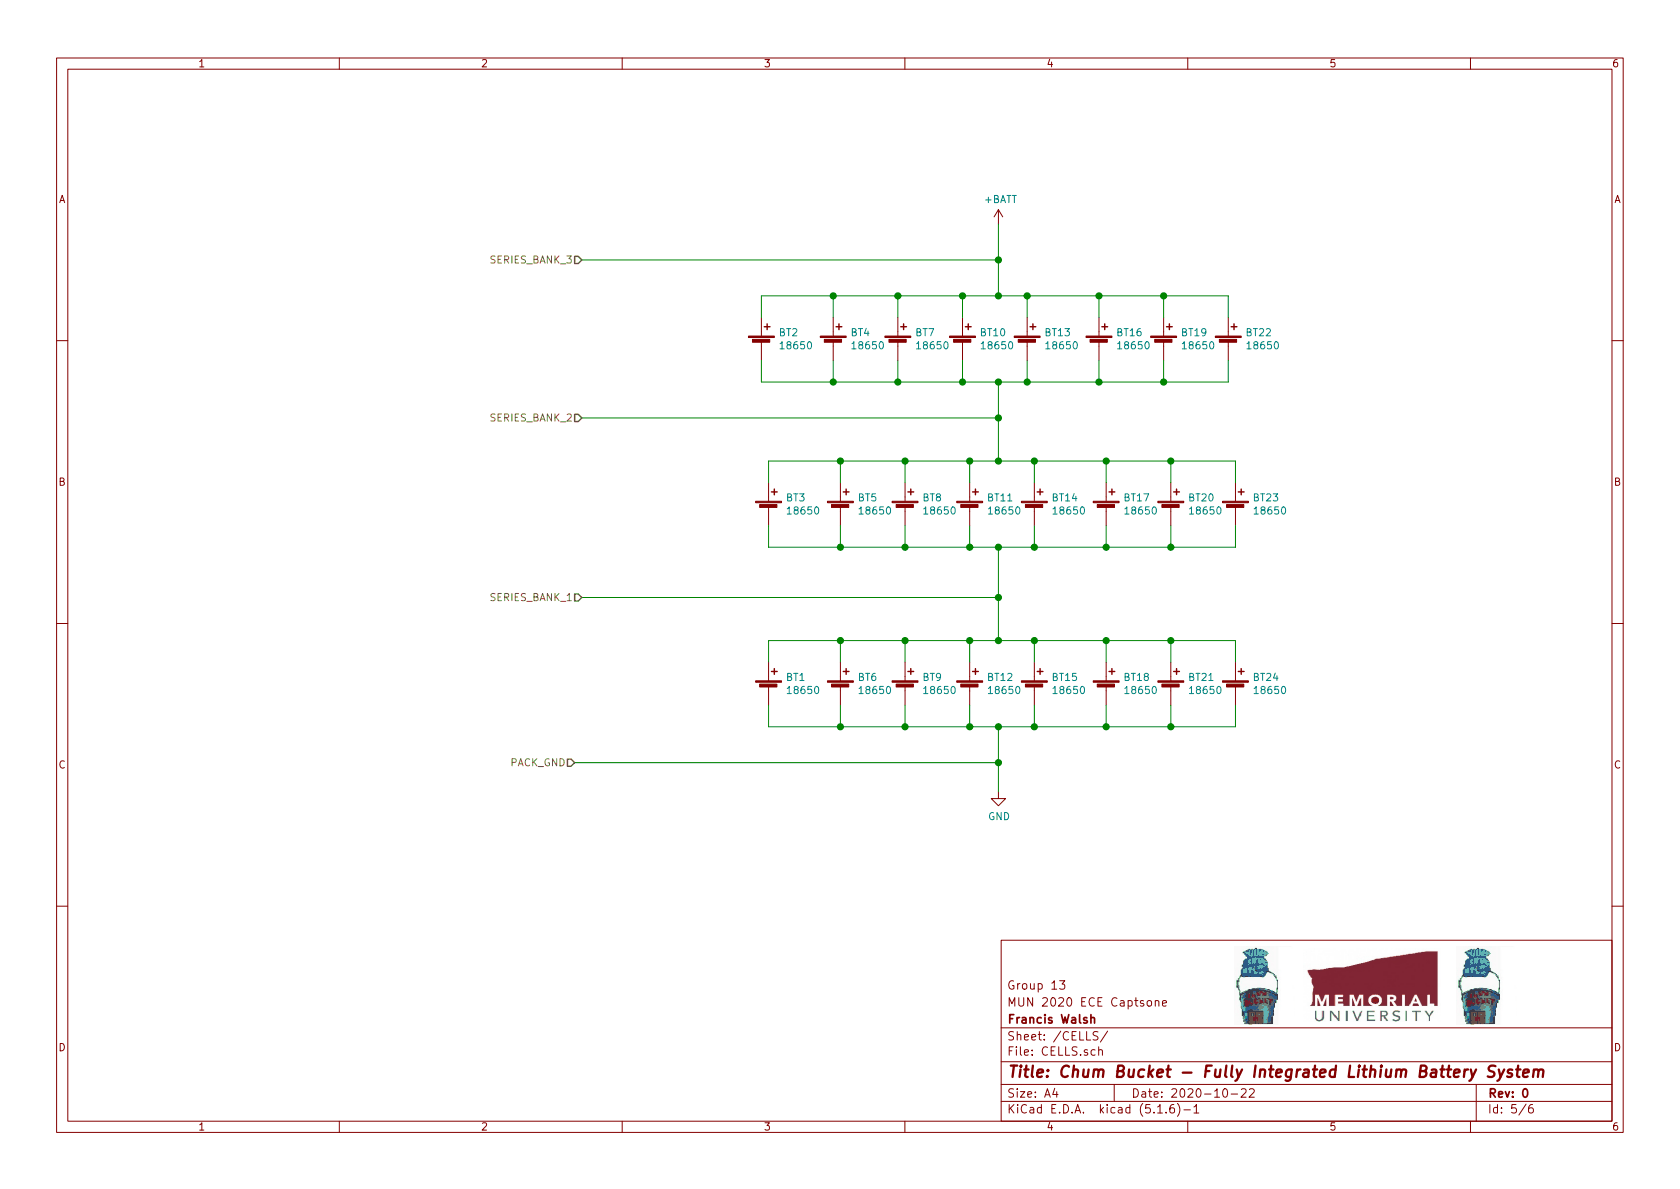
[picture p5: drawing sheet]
(kicad_sch (version 20201015) (generator eeschema)

 (page 1 6)

 (paper "A4")

 (title_block
  (title "Chum Bucket - Fully Integrated Lithium Battery System")
  (date "2020-10-22")
  (rev "0")
  (company "Francis Walsh")
  (comment 1 "MUN 2020 ECE Captsone")
  (comment 2 "Group 13"))

 (lib_symbols
  (symbol "Device:Battery_Cell" (pin_numbers hide) (pin_names (offset 0) hide) (in_bom yes) (on_board yes)
   (property "Reference" "BT" (id 0) (at 2.54 2.54 0) (effects (font (size 1.27 1.27)) (justify left)))
   (property "Value" "Battery_Cell" (id 1) (at 2.54 0 0) (effects (font (size 1.27 1.27)) (justify left)))
   (property "Footprint" "" (id 2) (at 0 1.524 90) (effects (font (size 1.27 1.27)) hide))
   (property "Datasheet" "~" (id 3) (at 0 1.524 90) (effects (font (size 1.27 1.27)) hide))
   (symbol "Battery_Cell_0_1"
    (rectangle (start -2.286 1.778) (end 2.286 1.524) (stroke (width 0)) (fill (type outline)))
    (rectangle (start -1.5748 1.1938) (end 1.4732 0.6858) (stroke (width 0)) (fill (type outline)))
    (polyline (pts (xy 0 0.762) (xy 0 0)) (stroke (width 0)) (fill (type none)))
    (polyline (pts (xy 0 1.778) (xy 0 2.54)) (stroke (width 0)) (fill (type none)))
    (polyline (pts (xy 0.508 3.429) (xy 1.524 3.429)) (stroke (width 0.254)) (fill (type none)))
    (polyline (pts (xy 1.016 3.937) (xy 1.016 2.921)) (stroke (width 0.254)) (fill (type none))))
   (symbol "Battery_Cell_1_1"
    (pin passive line (at 0 5.08 270) (length 2.54) (name "+" (effects (font (size 1.27 1.27)))) (number "1" (effects (font (size 1.27 1.27)))))
    (pin passive line (at 0 -2.54 90) (length 2.54) (name "-" (effects (font (size 1.27 1.27)))) (number "2" (effects (font (size 1.27 1.27)))))))
  (symbol "power:+BATT" (power) (pin_names (offset 0)) (in_bom yes) (on_board yes)
   (property "Reference" "#PWR" (id 0) (at 0 -3.81 0) (effects (font (size 1.27 1.27)) hide))
   (property "Value" "+BATT" (id 1) (at 0 3.556 0) (effects (font (size 1.27 1.27))))
   (property "Footprint" "" (id 2) (at 0 0 0) (effects (font (size 1.27 1.27)) hide))
   (property "Datasheet" "" (id 3) (at 0 0 0) (effects (font (size 1.27 1.27)) hide))
   (symbol "+BATT_0_1"
    (polyline (pts (xy -0.762 1.27) (xy 0 2.54)) (stroke (width 0)) (fill (type none)))
    (polyline (pts (xy 0 0) (xy 0 2.54)) (stroke (width 0)) (fill (type none)))
    (polyline (pts (xy 0 2.54) (xy 0.762 1.27)) (stroke (width 0)) (fill (type none))))
   (symbol "+BATT_1_1"
    (pin power_in line (at 0 0 90) (length 0) hide (name "+BATT" (effects (font (size 1.27 1.27)))) (number "1" (effects (font (size 1.27 1.27)))))))
  (symbol "power:GND" (power) (pin_names (offset 0)) (in_bom yes) (on_board yes)
   (property "Reference" "#PWR" (id 0) (at 0 -6.35 0) (effects (font (size 1.27 1.27)) hide))
   (property "Value" "GND" (id 1) (at 0 -3.81 0) (effects (font (size 1.27 1.27))))
   (property "Footprint" "" (id 2) (at 0 0 0) (effects (font (size 1.27 1.27)) hide))
   (property "Datasheet" "" (id 3) (at 0 0 0) (effects (font (size 1.27 1.27)) hide))
   (symbol "GND_0_1"
    (polyline (pts (xy 0 0) (xy 0 -1.27) (xy 1.27 -1.27) (xy 0 -2.54) (xy -1.27 -1.27) (xy 0 -1.27)) (stroke (width 0)) (fill (type none))))
   (symbol "GND_1_1"
    (pin power_in line (at 0 0 270) (length 0) hide (name "GND" (effects (font (size 1.27 1.27)))) (number "1" (effects (font (size 1.27 1.27))))))))

 (junction (at 147.32 52.07) (diameter 1.016) (color 0 0 0 0))
 (junction (at 147.32 67.31) (diameter 1.016) (color 0 0 0 0))
 (junction (at 148.59 81.28) (diameter 1.016) (color 0 0 0 0))
 (junction (at 148.59 96.52) (diameter 1.016) (color 0 0 0 0))
 (junction (at 148.59 113.03) (diameter 1.016) (color 0 0 0 0))
 (junction (at 148.59 128.27) (diameter 1.016) (color 0 0 0 0))
 (junction (at 158.75 52.07) (diameter 1.016) (color 0 0 0 0))
 (junction (at 158.75 67.31) (diameter 1.016) (color 0 0 0 0))
 (junction (at 160.02 81.28) (diameter 1.016) (color 0 0 0 0))
 (junction (at 160.02 96.52) (diameter 1.016) (color 0 0 0 0))
 (junction (at 160.02 113.03) (diameter 1.016) (color 0 0 0 0))
 (junction (at 160.02 128.27) (diameter 1.016) (color 0 0 0 0))
 (junction (at 170.18 52.07) (diameter 1.016) (color 0 0 0 0))
 (junction (at 170.18 67.31) (diameter 1.016) (color 0 0 0 0))
 (junction (at 171.45 81.28) (diameter 1.016) (color 0 0 0 0))
 (junction (at 171.45 96.52) (diameter 1.016) (color 0 0 0 0))
 (junction (at 171.45 113.03) (diameter 1.016) (color 0 0 0 0))
 (junction (at 171.45 128.27) (diameter 1.016) (color 0 0 0 0))
 (junction (at 176.53 45.72) (diameter 1.016) (color 0 0 0 0))
 (junction (at 176.53 52.07) (diameter 1.016) (color 0 0 0 0))
 (junction (at 176.53 67.31) (diameter 1.016) (color 0 0 0 0))
 (junction (at 176.53 73.66) (diameter 1.016) (color 0 0 0 0))
 (junction (at 176.53 81.28) (diameter 1.016) (color 0 0 0 0))
 (junction (at 176.53 96.52) (diameter 1.016) (color 0 0 0 0))
 (junction (at 176.53 105.41) (diameter 1.016) (color 0 0 0 0))
 (junction (at 176.53 113.03) (diameter 1.016) (color 0 0 0 0))
 (junction (at 176.53 128.27) (diameter 1.016) (color 0 0 0 0))
 (junction (at 176.53 134.62) (diameter 1.016) (color 0 0 0 0))
 (junction (at 181.61 52.07) (diameter 1.016) (color 0 0 0 0))
 (junction (at 181.61 67.31) (diameter 1.016) (color 0 0 0 0))
 (junction (at 182.88 81.28) (diameter 1.016) (color 0 0 0 0))
 (junction (at 182.88 96.52) (diameter 1.016) (color 0 0 0 0))
 (junction (at 182.88 113.03) (diameter 1.016) (color 0 0 0 0))
 (junction (at 182.88 128.27) (diameter 1.016) (color 0 0 0 0))
 (junction (at 194.31 52.07) (diameter 1.016) (color 0 0 0 0))
 (junction (at 194.31 67.31) (diameter 1.016) (color 0 0 0 0))
 (junction (at 195.58 81.28) (diameter 1.016) (color 0 0 0 0))
 (junction (at 195.58 96.52) (diameter 1.016) (color 0 0 0 0))
 (junction (at 195.58 113.03) (diameter 1.016) (color 0 0 0 0))
 (junction (at 195.58 128.27) (diameter 1.016) (color 0 0 0 0))
 (junction (at 205.74 52.07) (diameter 1.016) (color 0 0 0 0))
 (junction (at 205.74 67.31) (diameter 1.016) (color 0 0 0 0))
 (junction (at 207.01 81.28) (diameter 1.016) (color 0 0 0 0))
 (junction (at 207.01 96.52) (diameter 1.016) (color 0 0 0 0))
 (junction (at 207.01 113.03) (diameter 1.016) (color 0 0 0 0))
 (junction (at 207.01 128.27) (diameter 1.016) (color 0 0 0 0))

 (wire (pts (xy 101.6 134.62) (xy 176.53 134.62)) (stroke (width 0) (type solid) (color 0 0 0 0)))
 (wire (pts (xy 102.87 45.72) (xy 176.53 45.72)) (stroke (width 0) (type solid) (color 0 0 0 0)))
 (wire (pts (xy 102.87 73.66) (xy 176.53 73.66)) (stroke (width 0) (type solid) (color 0 0 0 0)))
 (wire (pts (xy 102.87 105.41) (xy 176.53 105.41)) (stroke (width 0) (type solid) (color 0 0 0 0)))
 (wire (pts (xy 134.62 52.07) (xy 147.32 52.07)) (stroke (width 0) (type solid) (color 0 0 0 0)))
 (wire (pts (xy 134.62 55.88) (xy 134.62 52.07)) (stroke (width 0) (type solid) (color 0 0 0 0)))
 (wire (pts (xy 134.62 63.5) (xy 134.62 67.31)) (stroke (width 0) (type solid) (color 0 0 0 0)))
 (wire (pts (xy 134.62 67.31) (xy 147.32 67.31)) (stroke (width 0) (type solid) (color 0 0 0 0)))
 (wire (pts (xy 135.89 81.28) (xy 148.59 81.28)) (stroke (width 0) (type solid) (color 0 0 0 0)))
 (wire (pts (xy 135.89 85.09) (xy 135.89 81.28)) (stroke (width 0) (type solid) (color 0 0 0 0)))
 (wire (pts (xy 135.89 92.71) (xy 135.89 96.52)) (stroke (width 0) (type solid) (color 0 0 0 0)))
 (wire (pts (xy 135.89 96.52) (xy 148.59 96.52)) (stroke (width 0) (type solid) (color 0 0 0 0)))
 (wire (pts (xy 135.89 113.03) (xy 148.59 113.03)) (stroke (width 0) (type solid) (color 0 0 0 0)))
 (wire (pts (xy 135.89 116.84) (xy 135.89 113.03)) (stroke (width 0) (type solid) (color 0 0 0 0)))
 (wire (pts (xy 135.89 124.46) (xy 135.89 128.27)) (stroke (width 0) (type solid) (color 0 0 0 0)))
 (wire (pts (xy 135.89 128.27) (xy 148.59 128.27)) (stroke (width 0) (type solid) (color 0 0 0 0)))
 (wire (pts (xy 147.32 52.07) (xy 158.75 52.07)) (stroke (width 0) (type solid) (color 0 0 0 0)))
 (wire (pts (xy 147.32 55.88) (xy 147.32 52.07)) (stroke (width 0) (type solid) (color 0 0 0 0)))
 (wire (pts (xy 147.32 63.5) (xy 147.32 67.31)) (stroke (width 0) (type solid) (color 0 0 0 0)))
 (wire (pts (xy 147.32 67.31) (xy 158.75 67.31)) (stroke (width 0) (type solid) (color 0 0 0 0)))
 (wire (pts (xy 148.59 81.28) (xy 160.02 81.28)) (stroke (width 0) (type solid) (color 0 0 0 0)))
 (wire (pts (xy 148.59 85.09) (xy 148.59 81.28)) (stroke (width 0) (type solid) (color 0 0 0 0)))
 (wire (pts (xy 148.59 92.71) (xy 148.59 96.52)) (stroke (width 0) (type solid) (color 0 0 0 0)))
 (wire (pts (xy 148.59 96.52) (xy 160.02 96.52)) (stroke (width 0) (type solid) (color 0 0 0 0)))
 (wire (pts (xy 148.59 113.03) (xy 160.02 113.03)) (stroke (width 0) (type solid) (color 0 0 0 0)))
 (wire (pts (xy 148.59 116.84) (xy 148.59 113.03)) (stroke (width 0) (type solid) (color 0 0 0 0)))
 (wire (pts (xy 148.59 124.46) (xy 148.59 128.27)) (stroke (width 0) (type solid) (color 0 0 0 0)))
 (wire (pts (xy 148.59 128.27) (xy 160.02 128.27)) (stroke (width 0) (type solid) (color 0 0 0 0)))
 (wire (pts (xy 158.75 52.07) (xy 170.18 52.07)) (stroke (width 0) (type solid) (color 0 0 0 0)))
 (wire (pts (xy 158.75 55.88) (xy 158.75 52.07)) (stroke (width 0) (type solid) (color 0 0 0 0)))
 (wire (pts (xy 158.75 63.5) (xy 158.75 67.31)) (stroke (width 0) (type solid) (color 0 0 0 0)))
 (wire (pts (xy 158.75 67.31) (xy 170.18 67.31)) (stroke (width 0) (type solid) (color 0 0 0 0)))
 (wire (pts (xy 160.02 81.28) (xy 171.45 81.28)) (stroke (width 0) (type solid) (color 0 0 0 0)))
 (wire (pts (xy 160.02 85.09) (xy 160.02 81.28)) (stroke (width 0) (type solid) (color 0 0 0 0)))
 (wire (pts (xy 160.02 92.71) (xy 160.02 96.52)) (stroke (width 0) (type solid) (color 0 0 0 0)))
 (wire (pts (xy 160.02 96.52) (xy 171.45 96.52)) (stroke (width 0) (type solid) (color 0 0 0 0)))
 (wire (pts (xy 160.02 113.03) (xy 171.45 113.03)) (stroke (width 0) (type solid) (color 0 0 0 0)))
 (wire (pts (xy 160.02 116.84) (xy 160.02 113.03)) (stroke (width 0) (type solid) (color 0 0 0 0)))
 (wire (pts (xy 160.02 124.46) (xy 160.02 128.27)) (stroke (width 0) (type solid) (color 0 0 0 0)))
 (wire (pts (xy 160.02 128.27) (xy 171.45 128.27)) (stroke (width 0) (type solid) (color 0 0 0 0)))
 (wire (pts (xy 170.18 52.07) (xy 176.53 52.07)) (stroke (width 0) (type solid) (color 0 0 0 0)))
 (wire (pts (xy 170.18 55.88) (xy 170.18 52.07)) (stroke (width 0) (type solid) (color 0 0 0 0)))
 (wire (pts (xy 170.18 63.5) (xy 170.18 67.31)) (stroke (width 0) (type solid) (color 0 0 0 0)))
 (wire (pts (xy 170.18 67.31) (xy 176.53 67.31)) (stroke (width 0) (type solid) (color 0 0 0 0)))
 (wire (pts (xy 171.45 81.28) (xy 176.53 81.28)) (stroke (width 0) (type solid) (color 0 0 0 0)))
 (wire (pts (xy 171.45 85.09) (xy 171.45 81.28)) (stroke (width 0) (type solid) (color 0 0 0 0)))
 (wire (pts (xy 171.45 92.71) (xy 171.45 96.52)) (stroke (width 0) (type solid) (color 0 0 0 0)))
 (wire (pts (xy 171.45 96.52) (xy 176.53 96.52)) (stroke (width 0) (type solid) (color 0 0 0 0)))
 (wire (pts (xy 171.45 113.03) (xy 176.53 113.03)) (stroke (width 0) (type solid) (color 0 0 0 0)))
 (wire (pts (xy 171.45 116.84) (xy 171.45 113.03)) (stroke (width 0) (type solid) (color 0 0 0 0)))
 (wire (pts (xy 171.45 124.46) (xy 171.45 128.27)) (stroke (width 0) (type solid) (color 0 0 0 0)))
 (wire (pts (xy 171.45 128.27) (xy 176.53 128.27)) (stroke (width 0) (type solid) (color 0 0 0 0)))
 (wire (pts (xy 176.53 39.37) (xy 176.53 45.72)) (stroke (width 0) (type solid) (color 0 0 0 0)))
 (wire (pts (xy 176.53 45.72) (xy 176.53 52.07)) (stroke (width 0) (type solid) (color 0 0 0 0)))
 (wire (pts (xy 176.53 52.07) (xy 181.61 52.07)) (stroke (width 0) (type solid) (color 0 0 0 0)))
 (wire (pts (xy 176.53 67.31) (xy 181.61 67.31)) (stroke (width 0) (type solid) (color 0 0 0 0)))
 (wire (pts (xy 176.53 73.66) (xy 176.53 67.31)) (stroke (width 0) (type solid) (color 0 0 0 0)))
 (wire (pts (xy 176.53 81.28) (xy 176.53 73.66)) (stroke (width 0) (type solid) (color 0 0 0 0)))
 (wire (pts (xy 176.53 81.28) (xy 182.88 81.28)) (stroke (width 0) (type solid) (color 0 0 0 0)))
 (wire (pts (xy 176.53 96.52) (xy 182.88 96.52)) (stroke (width 0) (type solid) (color 0 0 0 0)))
 (wire (pts (xy 176.53 105.41) (xy 176.53 96.52)) (stroke (width 0) (type solid) (color 0 0 0 0)))
 (wire (pts (xy 176.53 113.03) (xy 176.53 105.41)) (stroke (width 0) (type solid) (color 0 0 0 0)))
 (wire (pts (xy 176.53 113.03) (xy 182.88 113.03)) (stroke (width 0) (type solid) (color 0 0 0 0)))
 (wire (pts (xy 176.53 128.27) (xy 182.88 128.27)) (stroke (width 0) (type solid) (color 0 0 0 0)))
 (wire (pts (xy 176.53 134.62) (xy 176.53 128.27)) (stroke (width 0) (type solid) (color 0 0 0 0)))
 (wire (pts (xy 176.53 139.7) (xy 176.53 134.62)) (stroke (width 0) (type solid) (color 0 0 0 0)))
 (wire (pts (xy 181.61 52.07) (xy 194.31 52.07)) (stroke (width 0) (type solid) (color 0 0 0 0)))
 (wire (pts (xy 181.61 55.88) (xy 181.61 52.07)) (stroke (width 0) (type solid) (color 0 0 0 0)))
 (wire (pts (xy 181.61 63.5) (xy 181.61 67.31)) (stroke (width 0) (type solid) (color 0 0 0 0)))
 (wire (pts (xy 181.61 67.31) (xy 194.31 67.31)) (stroke (width 0) (type solid) (color 0 0 0 0)))
 (wire (pts (xy 182.88 81.28) (xy 195.58 81.28)) (stroke (width 0) (type solid) (color 0 0 0 0)))
 (wire (pts (xy 182.88 85.09) (xy 182.88 81.28)) (stroke (width 0) (type solid) (color 0 0 0 0)))
 (wire (pts (xy 182.88 92.71) (xy 182.88 96.52)) (stroke (width 0) (type solid) (color 0 0 0 0)))
 (wire (pts (xy 182.88 96.52) (xy 195.58 96.52)) (stroke (width 0) (type solid) (color 0 0 0 0)))
 (wire (pts (xy 182.88 113.03) (xy 195.58 113.03)) (stroke (width 0) (type solid) (color 0 0 0 0)))
 (wire (pts (xy 182.88 116.84) (xy 182.88 113.03)) (stroke (width 0) (type solid) (color 0 0 0 0)))
 (wire (pts (xy 182.88 124.46) (xy 182.88 128.27)) (stroke (width 0) (type solid) (color 0 0 0 0)))
 (wire (pts (xy 182.88 128.27) (xy 195.58 128.27)) (stroke (width 0) (type solid) (color 0 0 0 0)))
 (wire (pts (xy 194.31 52.07) (xy 205.74 52.07)) (stroke (width 0) (type solid) (color 0 0 0 0)))
 (wire (pts (xy 194.31 55.88) (xy 194.31 52.07)) (stroke (width 0) (type solid) (color 0 0 0 0)))
 (wire (pts (xy 194.31 63.5) (xy 194.31 67.31)) (stroke (width 0) (type solid) (color 0 0 0 0)))
 (wire (pts (xy 194.31 67.31) (xy 205.74 67.31)) (stroke (width 0) (type solid) (color 0 0 0 0)))
 (wire (pts (xy 195.58 81.28) (xy 207.01 81.28)) (stroke (width 0) (type solid) (color 0 0 0 0)))
 (wire (pts (xy 195.58 85.09) (xy 195.58 81.28)) (stroke (width 0) (type solid) (color 0 0 0 0)))
 (wire (pts (xy 195.58 92.71) (xy 195.58 96.52)) (stroke (width 0) (type solid) (color 0 0 0 0)))
 (wire (pts (xy 195.58 96.52) (xy 207.01 96.52)) (stroke (width 0) (type solid) (color 0 0 0 0)))
 (wire (pts (xy 195.58 113.03) (xy 207.01 113.03)) (stroke (width 0) (type solid) (color 0 0 0 0)))
 (wire (pts (xy 195.58 116.84) (xy 195.58 113.03)) (stroke (width 0) (type solid) (color 0 0 0 0)))
 (wire (pts (xy 195.58 124.46) (xy 195.58 128.27)) (stroke (width 0) (type solid) (color 0 0 0 0)))
 (wire (pts (xy 195.58 128.27) (xy 207.01 128.27)) (stroke (width 0) (type solid) (color 0 0 0 0)))
 (wire (pts (xy 205.74 52.07) (xy 217.17 52.07)) (stroke (width 0) (type solid) (color 0 0 0 0)))
 (wire (pts (xy 205.74 55.88) (xy 205.74 52.07)) (stroke (width 0) (type solid) (color 0 0 0 0)))
 (wire (pts (xy 205.74 63.5) (xy 205.74 67.31)) (stroke (width 0) (type solid) (color 0 0 0 0)))
 (wire (pts (xy 205.74 67.31) (xy 217.17 67.31)) (stroke (width 0) (type solid) (color 0 0 0 0)))
 (wire (pts (xy 207.01 81.28) (xy 218.44 81.28)) (stroke (width 0) (type solid) (color 0 0 0 0)))
 (wire (pts (xy 207.01 85.09) (xy 207.01 81.28)) (stroke (width 0) (type solid) (color 0 0 0 0)))
 (wire (pts (xy 207.01 92.71) (xy 207.01 96.52)) (stroke (width 0) (type solid) (color 0 0 0 0)))
 (wire (pts (xy 207.01 96.52) (xy 218.44 96.52)) (stroke (width 0) (type solid) (color 0 0 0 0)))
 (wire (pts (xy 207.01 113.03) (xy 218.44 113.03)) (stroke (width 0) (type solid) (color 0 0 0 0)))
 (wire (pts (xy 207.01 116.84) (xy 207.01 113.03)) (stroke (width 0) (type solid) (color 0 0 0 0)))
 (wire (pts (xy 207.01 124.46) (xy 207.01 128.27)) (stroke (width 0) (type solid) (color 0 0 0 0)))
 (wire (pts (xy 207.01 128.27) (xy 218.44 128.27)) (stroke (width 0) (type solid) (color 0 0 0 0)))
 (wire (pts (xy 217.17 52.07) (xy 217.17 55.88)) (stroke (width 0) (type solid) (color 0 0 0 0)))
 (wire (pts (xy 217.17 67.31) (xy 217.17 63.5)) (stroke (width 0) (type solid) (color 0 0 0 0)))
 (wire (pts (xy 218.44 81.28) (xy 218.44 85.09)) (stroke (width 0) (type solid) (color 0 0 0 0)))
 (wire (pts (xy 218.44 96.52) (xy 218.44 92.71)) (stroke (width 0) (type solid) (color 0 0 0 0)))
 (wire (pts (xy 218.44 113.03) (xy 218.44 116.84)) (stroke (width 0) (type solid) (color 0 0 0 0)))
 (wire (pts (xy 218.44 128.27) (xy 218.44 124.46)) (stroke (width 0) (type solid) (color 0 0 0 0)))

 (image (at 242.57 173.99)
  (data))
 (image (at 262.89 173.99)
  (data))
 (image (at 223.52 173.99)
  (data))

 (hierarchical_label "PACK_GND" (shape input) (at 101.6 134.62 180) (effects (font (size 1.27 1.27)) (justify right)))
 (hierarchical_label "SERIES_BANK_3" (shape input) (at 102.87 45.72 180) (effects (font (size 1.27 1.27)) (justify right)))
 (hierarchical_label "SERIES_BANK_2" (shape input) (at 102.87 73.66 180) (effects (font (size 1.27 1.27)) (justify right)))
 (hierarchical_label "SERIES_BANK_1" (shape input) (at 102.87 105.41 180) (effects (font (size 1.27 1.27)) (justify right)))

 (symbol (lib_id "power:+BATT") (at 176.53 39.37 0) (unit 1) (in_bom yes) (on_board yes)
  (property "Reference" "#PWR0259" (id 0) (at 176.53 43.18 0) (effects (font (size 1.27 1.27)) hide))
  (property "Value" "+BATT" (id 1) (at 176.911 34.9758 0))
  (property "Footprint" "" (id 2) (at 176.53 39.37 0) (effects (font (size 1.27 1.27)) hide))
  (property "Datasheet" "" (id 3) (at 176.53 39.37 0) (effects (font (size 1.27 1.27)) hide)))

 (symbol (lib_id "power:GND") (at 176.53 139.7 0) (unit 1) (in_bom yes) (on_board yes)
  (property "Reference" "#PWR0260" (id 0) (at 176.53 146.05 0) (effects (font (size 1.27 1.27)) hide))
  (property "Value" "GND" (id 1) (at 176.657 144.0942 0))
  (property "Footprint" "" (id 2) (at 176.53 139.7 0) (effects (font (size 1.27 1.27)) hide))
  (property "Datasheet" "" (id 3) (at 176.53 139.7 0) (effects (font (size 1.27 1.27)) hide)))

 (symbol (lib_id "Device:Battery_Cell") (at 134.62 60.96 0) (unit 1) (in_bom yes) (on_board yes)
  (property "Reference" "BT2" (id 0) (at 137.6172 58.5216 0) (effects (font (size 1.27 1.27)) (justify left)))
  (property "Value" "18650" (id 1) (at 137.6172 60.833 0) (effects (font (size 1.27 1.27)) (justify left)))
  (property "Footprint" "CHUM_BUCKET_FOOTPRINTS:Keystone_1042p_18650_Holder" (id 2) (at 134.62 59.436 90) (effects (font (size 1.27 1.27)) hide))
  (property "Datasheet" "~" (id 3) (at 134.62 59.436 90) (effects (font (size 1.27 1.27)) hide)))

 (symbol (lib_id "Device:Battery_Cell") (at 135.89 90.17 0) (unit 1) (in_bom yes) (on_board yes)
  (property "Reference" "BT3" (id 0) (at 138.8872 87.7316 0) (effects (font (size 1.27 1.27)) (justify left)))
  (property "Value" "18650" (id 1) (at 138.8872 90.043 0) (effects (font (size 1.27 1.27)) (justify left)))
  (property "Footprint" "CHUM_BUCKET_FOOTPRINTS:Keystone_1042p_18650_Holder" (id 2) (at 135.89 88.646 90) (effects (font (size 1.27 1.27)) hide))
  (property "Datasheet" "~" (id 3) (at 135.89 88.646 90) (effects (font (size 1.27 1.27)) hide)))

 (symbol (lib_id "Device:Battery_Cell") (at 135.89 121.92 0) (unit 1) (in_bom yes) (on_board yes)
  (property "Reference" "BT1" (id 0) (at 138.8872 119.4816 0) (effects (font (size 1.27 1.27)) (justify left)))
  (property "Value" "18650" (id 1) (at 138.8872 121.793 0) (effects (font (size 1.27 1.27)) (justify left)))
  (property "Footprint" "CHUM_BUCKET_FOOTPRINTS:Keystone_1042p_18650_Holder" (id 2) (at 135.89 120.396 90) (effects (font (size 1.27 1.27)) hide))
  (property "Datasheet" "~" (id 3) (at 135.89 120.396 90) (effects (font (size 1.27 1.27)) hide)))

 (symbol (lib_id "Device:Battery_Cell") (at 147.32 60.96 0) (unit 1) (in_bom yes) (on_board yes)
  (property "Reference" "BT4" (id 0) (at 150.3172 58.5216 0) (effects (font (size 1.27 1.27)) (justify left)))
  (property "Value" "18650" (id 1) (at 150.3172 60.833 0) (effects (font (size 1.27 1.27)) (justify left)))
  (property "Footprint" "CHUM_BUCKET_FOOTPRINTS:Keystone_1042p_18650_Holder" (id 2) (at 147.32 59.436 90) (effects (font (size 1.27 1.27)) hide))
  (property "Datasheet" "~" (id 3) (at 147.32 59.436 90) (effects (font (size 1.27 1.27)) hide)))

 (symbol (lib_id "Device:Battery_Cell") (at 148.59 90.17 0) (unit 1) (in_bom yes) (on_board yes)
  (property "Reference" "BT5" (id 0) (at 151.5872 87.7316 0) (effects (font (size 1.27 1.27)) (justify left)))
  (property "Value" "18650" (id 1) (at 151.5872 90.043 0) (effects (font (size 1.27 1.27)) (justify left)))
  (property "Footprint" "CHUM_BUCKET_FOOTPRINTS:Keystone_1042p_18650_Holder" (id 2) (at 148.59 88.646 90) (effects (font (size 1.27 1.27)) hide))
  (property "Datasheet" "~" (id 3) (at 148.59 88.646 90) (effects (font (size 1.27 1.27)) hide)))

 (symbol (lib_id "Device:Battery_Cell") (at 148.59 121.92 0) (unit 1) (in_bom yes) (on_board yes)
  (property "Reference" "BT6" (id 0) (at 151.5872 119.4816 0) (effects (font (size 1.27 1.27)) (justify left)))
  (property "Value" "18650" (id 1) (at 151.5872 121.793 0) (effects (font (size 1.27 1.27)) (justify left)))
  (property "Footprint" "CHUM_BUCKET_FOOTPRINTS:Keystone_1042p_18650_Holder" (id 2) (at 148.59 120.396 90) (effects (font (size 1.27 1.27)) hide))
  (property "Datasheet" "~" (id 3) (at 148.59 120.396 90) (effects (font (size 1.27 1.27)) hide)))

 (symbol (lib_id "Device:Battery_Cell") (at 158.75 60.96 0) (unit 1) (in_bom yes) (on_board yes)
  (property "Reference" "BT7" (id 0) (at 161.7472 58.5216 0) (effects (font (size 1.27 1.27)) (justify left)))
  (property "Value" "18650" (id 1) (at 161.7472 60.833 0) (effects (font (size 1.27 1.27)) (justify left)))
  (property "Footprint" "CHUM_BUCKET_FOOTPRINTS:Keystone_1042p_18650_Holder" (id 2) (at 158.75 59.436 90) (effects (font (size 1.27 1.27)) hide))
  (property "Datasheet" "~" (id 3) (at 158.75 59.436 90) (effects (font (size 1.27 1.27)) hide)))

 (symbol (lib_id "Device:Battery_Cell") (at 160.02 90.17 0) (unit 1) (in_bom yes) (on_board yes)
  (property "Reference" "BT8" (id 0) (at 163.0172 87.7316 0) (effects (font (size 1.27 1.27)) (justify left)))
  (property "Value" "18650" (id 1) (at 163.0172 90.043 0) (effects (font (size 1.27 1.27)) (justify left)))
  (property "Footprint" "CHUM_BUCKET_FOOTPRINTS:Keystone_1042p_18650_Holder" (id 2) (at 160.02 88.646 90) (effects (font (size 1.27 1.27)) hide))
  (property "Datasheet" "~" (id 3) (at 160.02 88.646 90) (effects (font (size 1.27 1.27)) hide)))

 (symbol (lib_id "Device:Battery_Cell") (at 160.02 121.92 0) (unit 1) (in_bom yes) (on_board yes)
  (property "Reference" "BT9" (id 0) (at 163.0172 119.4816 0) (effects (font (size 1.27 1.27)) (justify left)))
  (property "Value" "18650" (id 1) (at 163.0172 121.793 0) (effects (font (size 1.27 1.27)) (justify left)))
  (property "Footprint" "CHUM_BUCKET_FOOTPRINTS:Keystone_1042p_18650_Holder" (id 2) (at 160.02 120.396 90) (effects (font (size 1.27 1.27)) hide))
  (property "Datasheet" "~" (id 3) (at 160.02 120.396 90) (effects (font (size 1.27 1.27)) hide)))

 (symbol (lib_id "Device:Battery_Cell") (at 170.18 60.96 0) (unit 1) (in_bom yes) (on_board yes)
  (property "Reference" "BT10" (id 0) (at 173.1772 58.5216 0) (effects (font (size 1.27 1.27)) (justify left)))
  (property "Value" "18650" (id 1) (at 173.1772 60.833 0) (effects (font (size 1.27 1.27)) (justify left)))
  (property "Footprint" "CHUM_BUCKET_FOOTPRINTS:Keystone_1042p_18650_Holder" (id 2) (at 170.18 59.436 90) (effects (font (size 1.27 1.27)) hide))
  (property "Datasheet" "~" (id 3) (at 170.18 59.436 90) (effects (font (size 1.27 1.27)) hide)))

 (symbol (lib_id "Device:Battery_Cell") (at 171.45 90.17 0) (unit 1) (in_bom yes) (on_board yes)
  (property "Reference" "BT11" (id 0) (at 174.4472 87.7316 0) (effects (font (size 1.27 1.27)) (justify left)))
  (property "Value" "18650" (id 1) (at 174.4472 90.043 0) (effects (font (size 1.27 1.27)) (justify left)))
  (property "Footprint" "CHUM_BUCKET_FOOTPRINTS:Keystone_1042p_18650_Holder" (id 2) (at 171.45 88.646 90) (effects (font (size 1.27 1.27)) hide))
  (property "Datasheet" "~" (id 3) (at 171.45 88.646 90) (effects (font (size 1.27 1.27)) hide)))

 (symbol (lib_id "Device:Battery_Cell") (at 171.45 121.92 0) (unit 1) (in_bom yes) (on_board yes)
  (property "Reference" "BT12" (id 0) (at 174.4472 119.4816 0) (effects (font (size 1.27 1.27)) (justify left)))
  (property "Value" "18650" (id 1) (at 174.4472 121.793 0) (effects (font (size 1.27 1.27)) (justify left)))
  (property "Footprint" "CHUM_BUCKET_FOOTPRINTS:Keystone_1042p_18650_Holder" (id 2) (at 171.45 120.396 90) (effects (font (size 1.27 1.27)) hide))
  (property "Datasheet" "~" (id 3) (at 171.45 120.396 90) (effects (font (size 1.27 1.27)) hide)))

 (symbol (lib_id "Device:Battery_Cell") (at 181.61 60.96 0) (unit 1) (in_bom yes) (on_board yes)
  (property "Reference" "BT13" (id 0) (at 184.6072 58.5216 0) (effects (font (size 1.27 1.27)) (justify left)))
  (property "Value" "18650" (id 1) (at 184.6072 60.833 0) (effects (font (size 1.27 1.27)) (justify left)))
  (property "Footprint" "CHUM_BUCKET_FOOTPRINTS:Keystone_1042p_18650_Holder" (id 2) (at 181.61 59.436 90) (effects (font (size 1.27 1.27)) hide))
  (property "Datasheet" "~" (id 3) (at 181.61 59.436 90) (effects (font (size 1.27 1.27)) hide)))

 (symbol (lib_id "Device:Battery_Cell") (at 182.88 90.17 0) (unit 1) (in_bom yes) (on_board yes)
  (property "Reference" "BT14" (id 0) (at 185.8772 87.7316 0) (effects (font (size 1.27 1.27)) (justify left)))
  (property "Value" "18650" (id 1) (at 185.8772 90.043 0) (effects (font (size 1.27 1.27)) (justify left)))
  (property "Footprint" "CHUM_BUCKET_FOOTPRINTS:Keystone_1042p_18650_Holder" (id 2) (at 182.88 88.646 90) (effects (font (size 1.27 1.27)) hide))
  (property "Datasheet" "~" (id 3) (at 182.88 88.646 90) (effects (font (size 1.27 1.27)) hide)))

 (symbol (lib_id "Device:Battery_Cell") (at 182.88 121.92 0) (unit 1) (in_bom yes) (on_board yes)
  (property "Reference" "BT15" (id 0) (at 185.8772 119.4816 0) (effects (font (size 1.27 1.27)) (justify left)))
  (property "Value" "18650" (id 1) (at 185.8772 121.793 0) (effects (font (size 1.27 1.27)) (justify left)))
  (property "Footprint" "CHUM_BUCKET_FOOTPRINTS:Keystone_1042p_18650_Holder" (id 2) (at 182.88 120.396 90) (effects (font (size 1.27 1.27)) hide))
  (property "Datasheet" "~" (id 3) (at 182.88 120.396 90) (effects (font (size 1.27 1.27)) hide)))

 (symbol (lib_id "Device:Battery_Cell") (at 194.31 60.96 0) (unit 1) (in_bom yes) (on_board yes)
  (property "Reference" "BT16" (id 0) (at 197.3072 58.5216 0) (effects (font (size 1.27 1.27)) (justify left)))
  (property "Value" "18650" (id 1) (at 197.3072 60.833 0) (effects (font (size 1.27 1.27)) (justify left)))
  (property "Footprint" "CHUM_BUCKET_FOOTPRINTS:Keystone_1042p_18650_Holder" (id 2) (at 194.31 59.436 90) (effects (font (size 1.27 1.27)) hide))
  (property "Datasheet" "~" (id 3) (at 194.31 59.436 90) (effects (font (size 1.27 1.27)) hide)))

 (symbol (lib_id "Device:Battery_Cell") (at 195.58 90.17 0) (unit 1) (in_bom yes) (on_board yes)
  (property "Reference" "BT17" (id 0) (at 198.5772 87.7316 0) (effects (font (size 1.27 1.27)) (justify left)))
  (property "Value" "18650" (id 1) (at 198.5772 90.043 0) (effects (font (size 1.27 1.27)) (justify left)))
  (property "Footprint" "CHUM_BUCKET_FOOTPRINTS:Keystone_1042p_18650_Holder" (id 2) (at 195.58 88.646 90) (effects (font (size 1.27 1.27)) hide))
  (property "Datasheet" "~" (id 3) (at 195.58 88.646 90) (effects (font (size 1.27 1.27)) hide)))

 (symbol (lib_id "Device:Battery_Cell") (at 195.58 121.92 0) (unit 1) (in_bom yes) (on_board yes)
  (property "Reference" "BT18" (id 0) (at 198.5772 119.4816 0) (effects (font (size 1.27 1.27)) (justify left)))
  (property "Value" "18650" (id 1) (at 198.5772 121.793 0) (effects (font (size 1.27 1.27)) (justify left)))
  (property "Footprint" "CHUM_BUCKET_FOOTPRINTS:Keystone_1042p_18650_Holder" (id 2) (at 195.58 120.396 90) (effects (font (size 1.27 1.27)) hide))
  (property "Datasheet" "~" (id 3) (at 195.58 120.396 90) (effects (font (size 1.27 1.27)) hide)))

 (symbol (lib_id "Device:Battery_Cell") (at 205.74 60.96 0) (unit 1) (in_bom yes) (on_board yes)
  (property "Reference" "BT19" (id 0) (at 208.7372 58.5216 0) (effects (font (size 1.27 1.27)) (justify left)))
  (property "Value" "18650" (id 1) (at 208.7372 60.833 0) (effects (font (size 1.27 1.27)) (justify left)))
  (property "Footprint" "CHUM_BUCKET_FOOTPRINTS:Keystone_1042p_18650_Holder" (id 2) (at 205.74 59.436 90) (effects (font (size 1.27 1.27)) hide))
  (property "Datasheet" "~" (id 3) (at 205.74 59.436 90) (effects (font (size 1.27 1.27)) hide)))

 (symbol (lib_id "Device:Battery_Cell") (at 207.01 90.17 0) (unit 1) (in_bom yes) (on_board yes)
  (property "Reference" "BT20" (id 0) (at 210.0072 87.7316 0) (effects (font (size 1.27 1.27)) (justify left)))
  (property "Value" "18650" (id 1) (at 210.0072 90.043 0) (effects (font (size 1.27 1.27)) (justify left)))
  (property "Footprint" "CHUM_BUCKET_FOOTPRINTS:Keystone_1042p_18650_Holder" (id 2) (at 207.01 88.646 90) (effects (font (size 1.27 1.27)) hide))
  (property "Datasheet" "~" (id 3) (at 207.01 88.646 90) (effects (font (size 1.27 1.27)) hide)))

 (symbol (lib_id "Device:Battery_Cell") (at 207.01 121.92 0) (unit 1) (in_bom yes) (on_board yes)
  (property "Reference" "BT21" (id 0) (at 210.0072 119.4816 0) (effects (font (size 1.27 1.27)) (justify left)))
  (property "Value" "18650" (id 1) (at 210.0072 121.793 0) (effects (font (size 1.27 1.27)) (justify left)))
  (property "Footprint" "CHUM_BUCKET_FOOTPRINTS:Keystone_1042p_18650_Holder" (id 2) (at 207.01 120.396 90) (effects (font (size 1.27 1.27)) hide))
  (property "Datasheet" "~" (id 3) (at 207.01 120.396 90) (effects (font (size 1.27 1.27)) hide)))

 (symbol (lib_id "Device:Battery_Cell") (at 217.17 60.96 0) (unit 1) (in_bom yes) (on_board yes)
  (property "Reference" "BT22" (id 0) (at 220.1672 58.5216 0) (effects (font (size 1.27 1.27)) (justify left)))
  (property "Value" "18650" (id 1) (at 220.1672 60.833 0) (effects (font (size 1.27 1.27)) (justify left)))
  (property "Footprint" "CHUM_BUCKET_FOOTPRINTS:Keystone_1042p_18650_Holder" (id 2) (at 217.17 59.436 90) (effects (font (size 1.27 1.27)) hide))
  (property "Datasheet" "~" (id 3) (at 217.17 59.436 90) (effects (font (size 1.27 1.27)) hide)))

 (symbol (lib_id "Device:Battery_Cell") (at 218.44 90.17 0) (unit 1) (in_bom yes) (on_board yes)
  (property "Reference" "BT23" (id 0) (at 221.4372 87.7316 0) (effects (font (size 1.27 1.27)) (justify left)))
  (property "Value" "18650" (id 1) (at 221.4372 90.043 0) (effects (font (size 1.27 1.27)) (justify left)))
  (property "Footprint" "CHUM_BUCKET_FOOTPRINTS:Keystone_1042p_18650_Holder" (id 2) (at 218.44 88.646 90) (effects (font (size 1.27 1.27)) hide))
  (property "Datasheet" "~" (id 3) (at 218.44 88.646 90) (effects (font (size 1.27 1.27)) hide)))

 (symbol (lib_id "Device:Battery_Cell") (at 218.44 121.92 0) (unit 1) (in_bom yes) (on_board yes)
  (property "Reference" "BT24" (id 0) (at 221.4372 119.4816 0) (effects (font (size 1.27 1.27)) (justify left)))
  (property "Value" "18650" (id 1) (at 221.4372 121.793 0) (effects (font (size 1.27 1.27)) (justify left)))
  (property "Footprint" "CHUM_BUCKET_FOOTPRINTS:Keystone_1042p_18650_Holder" (id 2) (at 218.44 120.396 90) (effects (font (size 1.27 1.27)) hide))
  (property "Datasheet" "~" (id 3) (at 218.44 120.396 90) (effects (font (size 1.27 1.27)) hide))))
